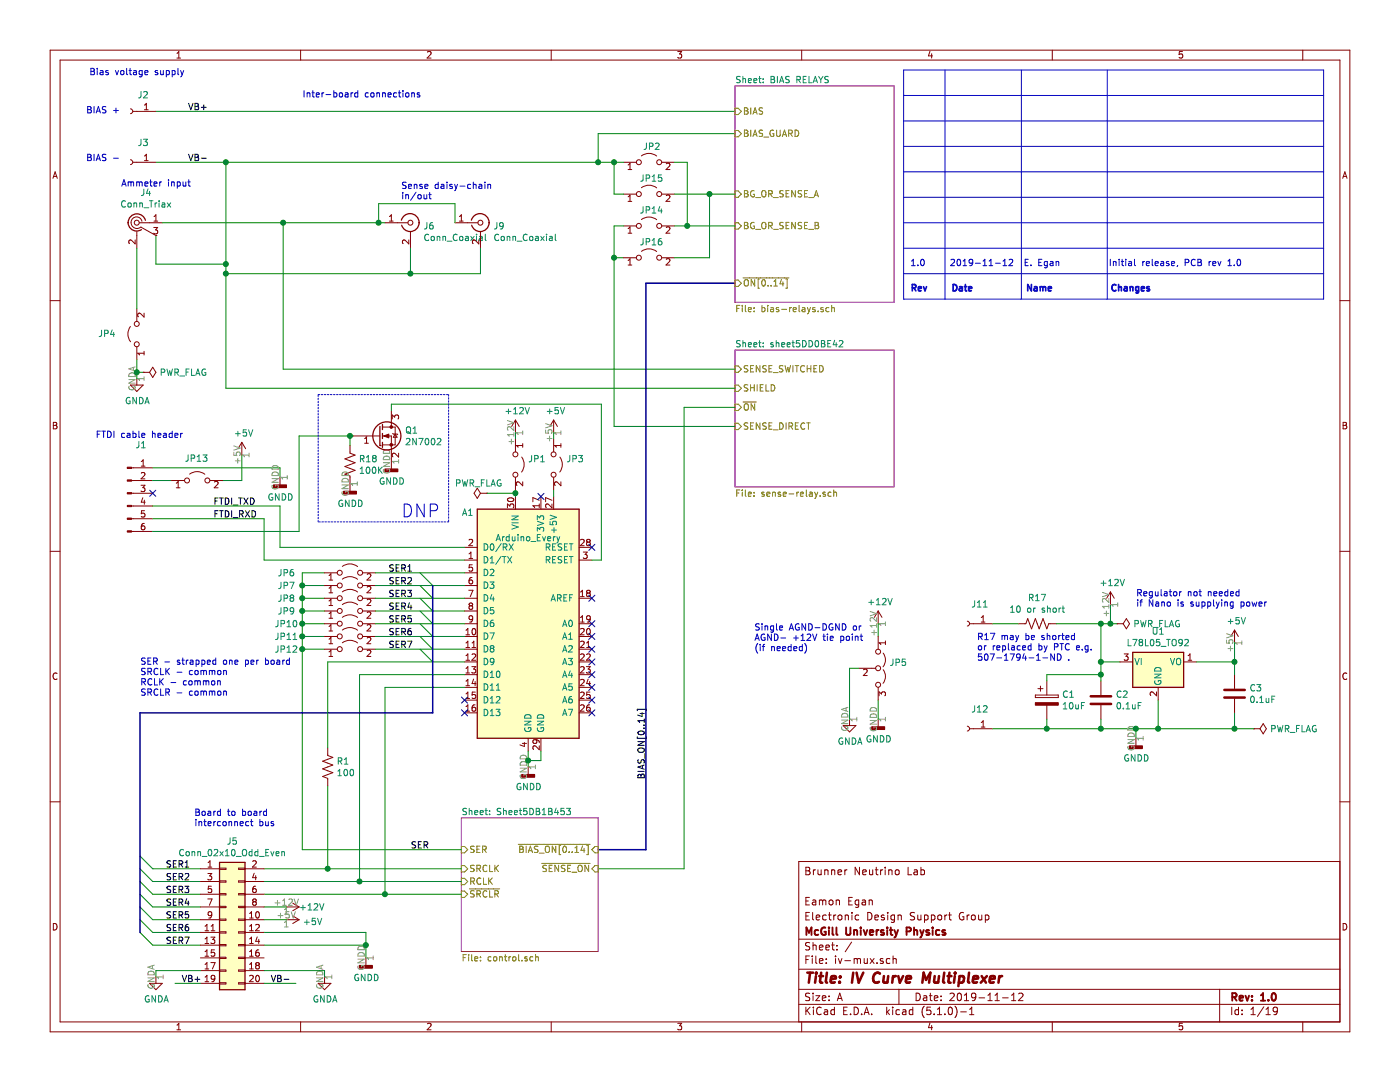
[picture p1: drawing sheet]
EESchema Schematic File Version 4
LIBS:iv-mux-cache
EELAYER 29 0
EELAYER END
$Descr A 11000 8500
encoding utf-8
Sheet 1 19
Title "IV Curve Multiplexer"
Date "2019-11-12"
Rev "1.0"
Comp "McGill University Physics"
Comment1 "Electronic Design Support Group"
Comment2 "Eamon Egan"
Comment3 ""
Comment4 "Brunner Neutrino Lab"
$EndDescr
Text Notes 950  1475 0    50   ~ 0
Ammeter input
$Comp
L iv-mux:Conn_Triax J4
U 1 1
P 1075 1750
F 0 "J4" H 1003 1988 50  0000 C CNN
F 1 "Conn_Triax" H 1003 1897 50  0000 C CNN
F 2 "passthrough:BNC_coax_or_triax" H 1075 1750 50  0001 C CNN
F 3 " ~" H 1075 1750 50  0001 C CNN
F 4 "Cinch Connectivity Solutions Trompeter" H 1075 1750 50  0001 C CNN "MFN"
F 5 "CBJ70" H 1075 1750 50  0001 C CNN "MPN"
F 6 "1097-1050-ND" H 1075 1750 50  0001 C CNN "VPN"
F 7 "DK" H 0   0   50  0001 C CNN "VN"
	1    1075 1750
	-1   0    0    -1  
$EndComp
Text Notes 675  1275 0    50   ~ 0
BIAS -
Text Notes 675  900  0    50   ~ 0
BIAS +
$Comp
L Connector:Conn_01x01_Female J3
U 1 1
P 1025 1275
F 0 "J3" H 925 1125 50  0000 C CNN
F 1 "Conn_01x01_Female" H 917 1141 50  0001 C CNN
F 2 "Connector_Wire:SolderWirePad_1x01_Drill1.5mm" H 1025 1275 50  0001 C CNN
F 3 "~" H 1025 1275 50  0001 C CNN
F 4 "WIRE" H 1025 1275 50  0001 C CNN "VPN"
	1    1025 1275
	-1   0    0    1   
$EndComp
$Comp
L Connector:Conn_01x01_Female J2
U 1 1
P 1025 875
F 0 "J2" H 925 750 50  0000 C CNN
F 1 "Conn_01x01_Female" H 917 741 50  0001 C CNN
F 2 "Connector_Wire:SolderWirePad_1x01_Drill1.5mm" H 1025 875 50  0001 C CNN
F 3 "~" H 1025 875 50  0001 C CNN
F 4 "WIRE" H 1025 875 50  0001 C CNN "VPN"
	1    1025 875 
	-1   0    0    1   
$EndComp
$Comp
L Connector:Conn_01x01_Female J11
U 1 1
P 7600 4900
F 0 "J11" H 7500 4750 50  0000 C CNN
F 1 "Conn_01x01_Female" H 7492 4766 50  0001 C CNN
F 2 "Connector_Wire:SolderWirePad_1x01_Drill1.5mm" H 7600 4900 50  0001 C CNN
F 3 "~" H 7600 4900 50  0001 C CNN
F 4 "WIRE" H 7600 4900 50  0001 C CNN "VPN"
	1    7600 4900
	-1   0    0    1   
$EndComp
Wire Wire Line
	8725 4900 8725 4750
$Comp
L power:+12V #PWR013
U 1 1
P 8725 4750
F 0 "#PWR013" H 8725 4600 50  0001 C CNN
F 1 "+12V" H 8740 4923 50  0000 C CNN
F 2 "" H 8725 4750 50  0001 C CNN
F 3 "" H 8725 4750 50  0001 C CNN
	1    8725 4750
	1    0    0    -1  
$EndComp
Wire Wire Line
	1275 1750 2225 1750
Wire Wire Line
	1225 2075 1225 1850
Wire Wire Line
	8800 5200 8650 5200
Wire Wire Line
	8650 5200 8650 4900
Connection ~ 8650 4900
Wire Wire Line
	8650 4900 8725 4900
Wire Wire Line
	1225 2075 1775 2075
Wire Wire Line
	1775 1275 1225 1275
$Sheet
S 5775 2750 1250 1075
U 5DD0BE47
F0 "sheet5DD0BE42" 50
F1 "sense-relay.sch" 50
F2 "SENSE_SWITCHED" I L 5775 2900 50 
F3 "SHIELD" I L 5775 3050 50 
F4 "~ON" I L 5775 3200 50 
F5 "SENSE_DIRECT" I L 5775 3350 50 
$EndSheet
Connection ~ 1775 1275
Wire Wire Line
	5375 3200 5775 3200
Wire Wire Line
	5375 6825 5375 3200
Wire Bus Line
	4700 6675 5075 6675
Wire Wire Line
	5375 6825 4700 6825
$Sheet
S 3625 6425 1075 1050
U 5DB1B454
F0 "Sheet5DB1B453" 50
F1 "control.sch" 50
F2 "~BIAS_ON[0..14]" I R 4700 6675 50 
F3 "SRCLK" I L 3625 6825 50 
F4 "~SRCLR" I L 3625 7025 50 
F5 "RCLK" I L 3625 6925 50 
F6 "SER" I L 3625 6675 50 
F7 "~SENSE_ON" I R 4700 6825 50 
$EndSheet
Text Label 5075 6125 1    50   ~ 0
BIAS_ON[0..14]
$Comp
L power:+5V #PWR016
U 1 1
P 9700 5050
F 0 "#PWR016" H 9700 4900 50  0001 C CNN
F 1 "+5V" H 9715 5223 50  0000 C CNN
F 2 "" H 9700 5050 50  0001 C CNN
F 3 "" H 9700 5050 50  0001 C CNN
	1    9700 5050
	1    0    0    -1  
$EndComp
Wire Wire Line
	9700 5200 9700 5050
$Comp
L Device:C C2
U 1 1
P 8650 5500
F 0 "C2" H 8765 5546 50  0000 L CNN
F 1 "0.1uF" H 8765 5455 50  0000 L CNN
F 2 "Capacitor_SMD:C_0805_2012Metric" H 8688 5350 50  0001 C CNN
F 3 "~" H 8650 5500 50  0001 C CNN
F 4 "1276-1003-1-ND" H 8650 5500 50  0001 C CNN "VPN"
F 5 "DK" H 0   0   50  0001 C CNN "VN"
	1    8650 5500
	1    0    0    -1  
$EndComp
$Comp
L Device:C C3
U 1 1
P 9700 5450
F 0 "C3" H 9815 5496 50  0000 L CNN
F 1 "0.1uF" H 9815 5405 50  0000 L CNN
F 2 "Capacitor_SMD:C_0805_2012Metric" H 9738 5300 50  0001 C CNN
F 3 "~" H 9700 5450 50  0001 C CNN
F 4 "1276-1003-1-ND" H 9700 5450 50  0001 C CNN "VPN"
F 5 "DK" H 0   0   50  0001 C CNN "VN"
	1    9700 5450
	1    0    0    -1  
$EndComp
Wire Wire Line
	8650 5725 8650 5650
Wire Wire Line
	8650 5350 8650 5300
Connection ~ 8650 5200
Wire Wire Line
	9700 5300 9700 5200
Connection ~ 9700 5200
Wire Wire Line
	9400 5200 9700 5200
Wire Wire Line
	9100 5725 9100 5500
$Comp
L Regulator_Linear:L78L05_TO92 U1
U 1 1
P 9100 5200
F 0 "U1" H 9100 5442 50  0000 C CNN
F 1 "L78L05_TO92" H 9100 5351 50  0000 C CNN
F 2 "Package_TO_SOT_THT:TO-92_Inline" H 9100 5425 50  0001 C CIN
F 3 "http://www.st.com/content/ccc/resource/technical/document/datasheet/15/55/e5/aa/23/5b/43/fd/CD00000446.pdf/files/CD00000446.pdf/jcr:content/translations/en.CD00000446.pdf" H 9100 5150 50  0001 C CNN
F 4 "497-7268-ND" H 9100 5200 50  0001 C CNN "VPN"
	1    9100 5200
	1    0    0    -1  
$EndComp
Wire Wire Line
	5775 3050 1775 3050
Connection ~ 1775 2075
$Comp
L Device:CP C1
U 1 1
P 8225 5500
F 0 "C1" H 8343 5546 50  0000 L CNN
F 1 "10uF" H 8343 5455 50  0000 L CNN
F 2 "Capacitor_SMD:CP_Elec_4x3.9" H 8263 5350 50  0001 C CNN
F 3 "~" H 8225 5500 50  0001 C CNN
F 4 "PCE3894CT-ND" H 8225 5500 50  0001 C CNN "VPN"
F 5 "DK" H 0   0   50  0001 C CNN "VN"
	1    8225 5500
	1    0    0    -1  
$EndComp
Wire Wire Line
	8225 5725 8225 5650
Wire Wire Line
	8225 5350 8225 5300
Wire Wire Line
	8225 5300 8650 5300
Connection ~ 8650 5300
Wire Wire Line
	8650 5300 8650 5200
Text Notes 1100 5475 0    50   ~ 0
SER - strapped one per board\nSRCLK - common\nRCLK - common\nSRCLR - common
$Comp
L MCU_Module:Arduino_Nano_v3.x A1
U 1 1
P 4150 4900
F 0 "A1" H 3675 5775 50  0000 C CNN
F 1 "Arduino_Every" H 4150 5575 50  0000 C CNN
F 2 "Module:Arduino_Nano" H 4300 3950 50  0001 L CNN
F 3 "http://www.mouser.com/pdfdocs/Gravitech_Arduino_Nano3_0.pdf" H 4150 3900 50  0001 C CNN
F 4 "1050-ABX00033-ND" H 4150 4900 50  0001 C CNN "VPN"
F 5 "DK" H 0   0   50  0001 C CNN "VN"
	1    4150 4900
	1    0    0    -1  
$EndComp
Wire Wire Line
	4150 5900 4150 5975
Wire Wire Line
	4150 5975 4250 5975
Wire Wire Line
	4250 5975 4250 5900
Connection ~ 4150 5975
Wire Wire Line
	4150 5975 4150 6025
Wire Wire Line
	3625 6675 2375 6675
Wire Wire Line
	2550 4500 2375 4500
Wire Wire Line
	2375 4500 2375 4600
Wire Wire Line
	2550 4600 2375 4600
Connection ~ 2375 4600
Wire Wire Line
	2375 4600 2375 4700
Wire Wire Line
	2550 4700 2375 4700
Wire Wire Line
	2550 4800 2375 4800
Wire Wire Line
	2550 4900 2375 4900
Wire Wire Line
	2550 5000 2375 5000
Wire Wire Line
	2550 5100 2375 5100
Connection ~ 2375 4700
Wire Wire Line
	2375 4700 2375 4800
Connection ~ 2375 4800
Connection ~ 2375 4900
Connection ~ 2375 5000
Connection ~ 2375 5100
Wire Wire Line
	2375 4800 2375 4900
Wire Wire Line
	2375 4900 2375 5000
Wire Wire Line
	2375 5000 2375 5100
Wire Wire Line
	2375 5100 2375 6675
Text Label 3050 4500 0    50   ~ 0
SER1
Text Label 3050 4600 0    50   ~ 0
SER2
Text Label 3050 4700 0    50   ~ 0
SER3
Text Label 3050 4800 0    50   ~ 0
SER4
Text Label 3050 4900 0    50   ~ 0
SER5
Text Label 3050 5000 0    50   ~ 0
SER6
Text Label 3050 5100 0    50   ~ 0
SER7
Wire Wire Line
	1200 6825 1575 6825
Wire Wire Line
	1200 6925 1575 6925
Wire Wire Line
	1200 7025 1575 7025
Wire Wire Line
	1200 7125 1575 7125
Wire Wire Line
	1200 7225 1575 7225
Wire Wire Line
	1200 7325 1575 7325
Wire Wire Line
	1200 7425 1575 7425
Text Label 1300 6825 0    50   ~ 0
SER1
Text Label 1300 6925 0    50   ~ 0
SER2
Text Label 1300 7025 0    50   ~ 0
SER3
Text Label 1300 7125 0    50   ~ 0
SER4
Text Label 1300 7225 0    50   ~ 0
SER5
Text Label 1300 7325 0    50   ~ 0
SER6
Text Label 1300 7425 0    50   ~ 0
SER7
Wire Wire Line
	2075 6825 2575 6825
Wire Wire Line
	2075 6925 2825 6925
Wire Wire Line
	2075 7025 3025 7025
Text Notes 8925 4775 0    50   ~ 0
Regulator not needed\nif Nano is supplying power
$Comp
L Jumper:Jumper_2_Open JP1
U 1 1
P 4050 3650
F 0 "JP1" V 4004 3748 50  0000 L CNN
F 1 "Jumper_2_Open" V 4095 3748 50  0001 L CNN
F 2 "Connector_PinHeader_2.54mm:PinHeader_1x02_P2.54mm_Vertical" H 4050 3650 50  0001 C CNN
F 3 "~" H 4050 3650 50  0001 C CNN
F 4 "HEADER" H 4050 3650 50  0001 C CNN "VPN"
F 5 "DK" H 0   0   50  0001 C CNN "VN"
	1    4050 3650
	0    1    1    0   
$EndComp
$Comp
L power:+12V #PWR09
U 1 1
P 4050 3400
F 0 "#PWR09" H 4050 3250 50  0001 C CNN
F 1 "+12V" H 4065 3573 50  0000 C CNN
F 2 "" H 4050 3400 50  0001 C CNN
F 3 "" H 4050 3400 50  0001 C CNN
	1    4050 3400
	1    0    0    -1  
$EndComp
Wire Wire Line
	4050 3400 4050 3450
Wire Wire Line
	4050 3850 4050 3875
$Comp
L power:+5V #PWR012
U 1 1
P 4350 3400
F 0 "#PWR012" H 4350 3250 50  0001 C CNN
F 1 "+5V" H 4365 3573 50  0000 C CNN
F 2 "" H 4350 3400 50  0001 C CNN
F 3 "" H 4350 3400 50  0001 C CNN
	1    4350 3400
	1    0    0    -1  
$EndComp
$Comp
L Jumper:Jumper_2_Open JP3
U 1 1
P 4350 3650
F 0 "JP3" V 4304 3748 50  0000 L CNN
F 1 "Jumper_2_Open" V 4395 3748 50  0001 L CNN
F 2 "Connector_PinHeader_2.54mm:PinHeader_1x02_P2.54mm_Vertical" H 4350 3650 50  0001 C CNN
F 3 "~" H 4350 3650 50  0001 C CNN
F 4 "HEADER" H 4350 3650 50  0001 C CNN "VPN"
F 5 "DK" H 0   0   50  0001 C CNN "VN"
	1    4350 3650
	0    1    1    0   
$EndComp
Wire Wire Line
	4350 3450 4350 3400
Wire Wire Line
	4350 3850 4350 3900
NoConn ~ 4650 4300
NoConn ~ 4650 4700
NoConn ~ 4650 4900
NoConn ~ 4650 5000
NoConn ~ 4650 5100
NoConn ~ 4650 5200
NoConn ~ 4650 5300
NoConn ~ 4650 5400
NoConn ~ 4650 5500
NoConn ~ 4650 5600
Wire Wire Line
	2575 6825 2575 6175
Connection ~ 2575 6825
Wire Wire Line
	2575 6825 3625 6825
Wire Wire Line
	3650 5300 2825 5300
Wire Wire Line
	2825 5300 2825 6925
Connection ~ 2825 6925
Wire Wire Line
	2825 6925 3625 6925
Wire Wire Line
	3025 7025 3025 5400
Wire Wire Line
	3025 5400 3650 5400
Connection ~ 3025 7025
Wire Wire Line
	3025 7025 3625 7025
$Comp
L power:+12V #PWR04
U 1 1
P 2250 7125
F 0 "#PWR04" H 2250 6975 50  0001 C CNN
F 1 "+12V" V 2250 7325 50  0000 C CNN
F 2 "" H 2250 7125 50  0001 C CNN
F 3 "" H 2250 7125 50  0001 C CNN
	1    2250 7125
	0    1    1    0   
$EndComp
$Comp
L power:+5V #PWR05
U 1 1
P 2250 7225
F 0 "#PWR05" H 2250 7075 50  0001 C CNN
F 1 "+5V" V 2265 7353 50  0000 L CNN
F 2 "" H 2250 7225 50  0001 C CNN
F 3 "" H 2250 7225 50  0001 C CNN
	1    2250 7225
	0    1    1    0   
$EndComp
Wire Wire Line
	2875 7525 2875 7425
Wire Wire Line
	2875 7425 2075 7425
Wire Wire Line
	2075 7325 2875 7325
Wire Wire Line
	2875 7325 2875 7425
Connection ~ 2875 7425
Wire Wire Line
	2250 7225 2075 7225
Wire Wire Line
	2075 7125 2250 7125
Entry Wire Line
	1100 6725 1200 6825
Entry Wire Line
	1100 6825 1200 6925
Entry Wire Line
	1100 6925 1200 7025
Entry Wire Line
	1100 7025 1200 7125
Entry Wire Line
	1100 7125 1200 7225
Entry Wire Line
	1100 7225 1200 7325
Entry Wire Line
	1100 7325 1200 7425
Entry Wire Line
	3300 4500 3400 4600
Entry Wire Line
	3300 4600 3400 4700
Entry Wire Line
	3300 4700 3400 4800
Entry Wire Line
	3300 4800 3400 4900
Entry Wire Line
	3300 4900 3400 5000
Entry Wire Line
	3300 5000 3400 5100
Entry Wire Line
	3300 5100 3400 5200
Wire Bus Line
	3400 5600 1100 5600
NoConn ~ 4250 3900
NoConn ~ 3650 5500
NoConn ~ 3650 5600
$Comp
L power:PWR_FLAG #FLG03
U 1 1
P 8775 4900
F 0 "#FLG03" H 8775 4975 50  0001 C CNN
F 1 "PWR_FLAG" V 8775 5028 50  0000 L CNN
F 2 "" H 8775 4900 50  0001 C CNN
F 3 "~" H 8775 4900 50  0001 C CNN
	1    8775 4900
	0    1    1    0   
$EndComp
$Comp
L Connector:Conn_01x06_Male J1
U 1 1
P 1000 3875
F 0 "J1" H 1108 4256 50  0000 C CNN
F 1 "Conn_01x06_Male" H 1108 4165 50  0001 C CNN
F 2 "Connector_PinHeader_2.54mm:PinHeader_1x06_P2.54mm_Vertical" H 1000 3875 50  0001 C CNN
F 3 "~" H 1000 3875 50  0001 C CNN
F 4 "609-3327-ND" H 1000 3875 50  0001 C CNN "VPN"
F 5 "DK" H 0   0   50  0001 C CNN "VN"
	1    1000 3875
	1    0    0    -1  
$EndComp
Wire Wire Line
	3650 4400 2075 4400
Wire Wire Line
	2075 4400 2075 4075
Wire Wire Line
	2075 4075 1200 4075
Wire Wire Line
	3650 4300 2200 4300
Wire Wire Line
	2200 4300 2200 3975
Wire Wire Line
	2200 3975 1200 3975
Wire Wire Line
	2200 3750 2200 3675
Wire Wire Line
	2200 3675 1200 3675
Text Label 1675 3975 0    50   ~ 0
FTDI_TXD
Text Label 1675 4075 0    50   ~ 0
FTDI_RXD
Text Notes 750  3450 0    50   ~ 0
FTDI cable header
NoConn ~ 1200 3875
$Comp
L power:PWR_FLAG #FLG02
U 1 1
P 3825 3875
F 0 "#FLG02" H 3825 3950 50  0001 C CNN
F 1 "PWR_FLAG" V 3900 3750 50  0000 L CNN
F 2 "" H 3825 3875 50  0001 C CNN
F 3 "~" H 3825 3875 50  0001 C CNN
	1    3825 3875
	0    -1   -1   0   
$EndComp
Wire Wire Line
	3825 3875 4050 3875
Connection ~ 4050 3875
Wire Wire Line
	4050 3875 4050 3900
Wire Wire Line
	8775 4900 8725 4900
Connection ~ 8725 4900
$Comp
L power:PWR_FLAG #FLG04
U 1 1
P 9850 5725
F 0 "#FLG04" H 9850 5800 50  0001 C CNN
F 1 "PWR_FLAG" V 9850 5853 50  0000 L CNN
F 2 "" H 9850 5725 50  0001 C CNN
F 3 "~" H 9850 5725 50  0001 C CNN
	1    9850 5725
	0    1    1    0   
$EndComp
$Comp
L power:GNDA #PWR03
U 1 1
P 1075 2975
F 0 "#PWR03" H 1075 2725 50  0001 C CNN
F 1 "GNDA" H 1080 2802 50  0000 C CNN
F 2 "" H 1075 2975 50  0001 C CNN
F 3 "" H 1075 2975 50  0001 C CNN
	1    1075 2975
	1    0    0    -1  
$EndComp
$Comp
L power:GNDD #PWR02
U 1 1
P 2200 3750
F 0 "#PWR02" H 2200 3500 50  0001 C CNN
F 1 "GNDD" H 2204 3595 50  0000 C CNN
F 2 "" H 2200 3750 50  0001 C CNN
F 3 "" H 2200 3750 50  0001 C CNN
	1    2200 3750
	1    0    0    -1  
$EndComp
$Comp
L power:GNDD #PWR011
U 1 1
P 4150 6025
F 0 "#PWR011" H 4150 5775 50  0001 C CNN
F 1 "GNDD" H 4154 5870 50  0000 C CNN
F 2 "" H 4150 6025 50  0001 C CNN
F 3 "" H 4150 6025 50  0001 C CNN
	1    4150 6025
	1    0    0    -1  
$EndComp
$Comp
L power:GNDD #PWR07
U 1 1
P 2875 7525
F 0 "#PWR07" H 2875 7275 50  0001 C CNN
F 1 "GNDD" H 2879 7370 50  0000 C CNN
F 2 "" H 2875 7525 50  0001 C CNN
F 3 "" H 2875 7525 50  0001 C CNN
	1    2875 7525
	1    0    0    -1  
$EndComp
Wire Wire Line
	8225 5725 8650 5725
Connection ~ 8650 5725
Connection ~ 9100 5725
Wire Wire Line
	8925 5725 8925 5800
Wire Wire Line
	8650 5725 8925 5725
Connection ~ 8925 5725
Wire Wire Line
	8925 5725 9100 5725
$Comp
L power:GNDD #PWR014
U 1 1
P 8925 5800
F 0 "#PWR014" H 8925 5550 50  0001 C CNN
F 1 "GNDD" H 8929 5645 50  0000 C CNN
F 2 "" H 8925 5800 50  0001 C CNN
F 3 "" H 8925 5800 50  0001 C CNN
	1    8925 5800
	1    0    0    -1  
$EndComp
Wire Wire Line
	9100 5725 9700 5725
Wire Wire Line
	9700 5600 9700 5725
Connection ~ 9700 5725
Wire Wire Line
	9700 5725 9850 5725
Text Notes 1525 6500 0    50   ~ 0
Board to board\ninterconnect bus
$Comp
L Device:R_US R1
U 1 1
P 2575 6025
F 0 "R1" H 2643 6071 50  0000 L CNN
F 1 "100" H 2643 5980 50  0000 L CNN
F 2 "Resistor_SMD:R_0805_2012Metric" V 2615 6015 50  0001 C CNN
F 3 "~" H 2575 6025 50  0001 C CNN
F 4 "311-100ARCT-ND" H 2575 6025 50  0001 C CNN "VPN"
	1    2575 6025
	1    0    0    -1  
$EndComp
Wire Wire Line
	2575 5875 2575 5200
Wire Wire Line
	1075 2975 1075 2925
$Comp
L power:PWR_FLAG #FLG01
U 1 1
P 1125 2925
F 0 "#FLG01" H 1125 3000 50  0001 C CNN
F 1 "PWR_FLAG" V 1125 3053 50  0000 L CNN
F 2 "" H 1125 2925 50  0001 C CNN
F 3 "~" H 1125 2925 50  0001 C CNN
	1    1125 2925
	0    1    1    0   
$EndComp
Wire Wire Line
	1125 2925 1075 2925
Connection ~ 1075 2925
Wire Wire Line
	3025 1750 2975 1750
Connection ~ 2225 1750
Wire Wire Line
	1775 1275 1775 2075
Text Notes 2375 775  0    50   ~ 0
Inter-board connections
Text Notes 700  600  0    50   ~ 0
Bias voltage supply
$Comp
L Connector_Generic:Conn_02x10_Odd_Even J5
U 1 1
P 1775 7225
F 0 "J5" H 1825 7842 50  0000 C CNN
F 1 "Conn_02x10_Odd_Even" H 1825 7751 50  0000 C CNN
F 2 "Connector_PinHeader_2.54mm:PinHeader_2x10_P2.54mm_Vertical" H 1775 7225 50  0001 C CNN
F 3 "~" H 1775 7225 50  0001 C CNN
F 4 "HEADERx2" H 1775 7225 50  0001 C CNN "VPN"
	1    1775 7225
	1    0    0    -1  
$EndComp
$Comp
L power:GNDA #PWR06
U 1 1
P 2550 7675
F 0 "#PWR06" H 2550 7425 50  0001 C CNN
F 1 "GNDA" H 2555 7502 50  0000 C CNN
F 2 "" H 2550 7675 50  0001 C CNN
F 3 "" H 2550 7675 50  0001 C CNN
	1    2550 7675
	1    0    0    -1  
$EndComp
Wire Wire Line
	2550 7675 2550 7625
Wire Wire Line
	2550 7625 2075 7625
Wire Wire Line
	1575 7625 1225 7625
Wire Wire Line
	1225 7625 1225 7675
$Comp
L power:GNDA #PWR01
U 1 1
P 1225 7675
F 0 "#PWR01" H 1225 7425 50  0001 C CNN
F 1 "GNDA" H 1230 7502 50  0000 C CNN
F 2 "" H 1225 7675 50  0001 C CNN
F 3 "" H 1225 7675 50  0001 C CNN
	1    1225 7675
	1    0    0    -1  
$EndComp
Text Label 1475 875  0    50   ~ 0
VB+
Text Label 1475 1275 0    50   ~ 0
VB-
Wire Wire Line
	1375 7725 1575 7725
Wire Wire Line
	2075 7725 2325 7725
Text Label 1425 7725 0    50   ~ 0
VB+
Text Label 2125 7725 0    50   ~ 0
VB-
$Comp
L Connector:Conn_01x01_Female J12
U 1 1
P 7600 5725
F 0 "J12" H 7500 5575 50  0000 C CNN
F 1 "Conn_01x01_Female" H 7492 5591 50  0001 C CNN
F 2 "Connector_Wire:SolderWirePad_1x01_Drill1.5mm" H 7600 5725 50  0001 C CNN
F 3 "~" H 7600 5725 50  0001 C CNN
F 4 "WIRE" H 7600 5725 50  0001 C CNN "VPN"
	1    7600 5725
	-1   0    0    1   
$EndComp
Wire Wire Line
	7800 5725 8225 5725
Connection ~ 8225 5725
$Comp
L Jumper:Jumper_2_Open JP6
U 1 1
P 2750 4500
F 0 "JP6" H 2250 4500 50  0000 C CNN
F 1 "Jumper_2_Open" H 1900 4300 50  0001 C CNN
F 2 "Jumper:SolderJumper-2_P1.3mm_Open_TrianglePad1.0x1.5mm" H 2750 4500 50  0001 C CNN
F 3 "~" H 2750 4500 50  0001 C CNN
	1    2750 4500
	1    0    0    -1  
$EndComp
$Comp
L Jumper:Jumper_2_Open JP7
U 1 1
P 2750 4600
F 0 "JP7" H 2250 4600 50  0000 C CNN
F 1 "Jumper_2_Open" H 2750 4744 50  0001 C CNN
F 2 "Jumper:SolderJumper-2_P1.3mm_Open_TrianglePad1.0x1.5mm" H 2750 4600 50  0001 C CNN
F 3 "~" H 2750 4600 50  0001 C CNN
	1    2750 4600
	1    0    0    -1  
$EndComp
$Comp
L Jumper:Jumper_2_Open JP8
U 1 1
P 2750 4700
F 0 "JP8" H 2250 4700 50  0000 C CNN
F 1 "Jumper_2_Open" H 2750 4844 50  0001 C CNN
F 2 "Jumper:SolderJumper-2_P1.3mm_Open_TrianglePad1.0x1.5mm" H 2750 4700 50  0001 C CNN
F 3 "~" H 2750 4700 50  0001 C CNN
	1    2750 4700
	1    0    0    -1  
$EndComp
$Comp
L Jumper:Jumper_2_Open JP9
U 1 1
P 2750 4800
F 0 "JP9" H 2250 4800 50  0000 C CNN
F 1 "Jumper_2_Open" H 2750 4944 50  0001 C CNN
F 2 "Jumper:SolderJumper-2_P1.3mm_Open_TrianglePad1.0x1.5mm" H 2750 4800 50  0001 C CNN
F 3 "~" H 2750 4800 50  0001 C CNN
	1    2750 4800
	1    0    0    -1  
$EndComp
$Comp
L Jumper:Jumper_2_Open JP10
U 1 1
P 2750 4900
F 0 "JP10" H 2250 4900 50  0000 C CNN
F 1 "Jumper_2_Open" H 2750 5044 50  0001 C CNN
F 2 "Jumper:SolderJumper-2_P1.3mm_Open_TrianglePad1.0x1.5mm" H 2750 4900 50  0001 C CNN
F 3 "~" H 2750 4900 50  0001 C CNN
	1    2750 4900
	1    0    0    -1  
$EndComp
$Comp
L Jumper:Jumper_2_Open JP11
U 1 1
P 2750 5000
F 0 "JP11" H 2250 5000 50  0000 C CNN
F 1 "Jumper_2_Open" H 2750 5144 50  0001 C CNN
F 2 "Jumper:SolderJumper-2_P1.3mm_Open_TrianglePad1.0x1.5mm" H 2750 5000 50  0001 C CNN
F 3 "~" H 2750 5000 50  0001 C CNN
	1    2750 5000
	1    0    0    -1  
$EndComp
$Comp
L Jumper:Jumper_2_Open JP12
U 1 1
P 2750 5100
F 0 "JP12" H 2250 5100 50  0000 C CNN
F 1 "Jumper_2_Open" H 2750 5244 50  0001 C CNN
F 2 "Jumper:SolderJumper-2_P1.3mm_Open_TrianglePad1.0x1.5mm" H 2750 5100 50  0001 C CNN
F 3 "~" H 2750 5100 50  0001 C CNN
	1    2750 5100
	1    0    0    -1  
$EndComp
Wire Wire Line
	2225 2900 5775 2900
Wire Wire Line
	5775 3350 4825 3350
$Comp
L Connector:Conn_Coaxial J6
U 1 1
P 3225 1750
F 0 "J6" H 3325 1725 50  0000 L CNN
F 1 "Conn_Coaxial" H 3325 1634 50  0000 L CNN
F 2 "iv-mux:MCX_Vertical" H 3225 1750 50  0001 C CNN
F 3 " ~" H 3225 1750 50  0001 C CNN
F 4 "Molex" H 3225 1750 50  0001 C CNN "MFN"
F 5 "0733660061" H 3225 1750 50  0001 C CNN "MPN"
F 6 "WM5541-ND" H 3225 1750 50  0001 C CNN "VPN"
F 7 "DK" H 0   0   50  0001 C CNN "VN"
	1    3225 1750
	1    0    0    -1  
$EndComp
Wire Wire Line
	1775 2150 3225 2150
Wire Wire Line
	3225 2150 3225 1950
Connection ~ 1775 2150
Wire Wire Line
	1775 2150 1775 2075
$Comp
L Jumper:Jumper_2_Open JP4
U 1 1
P 1075 2625
F 0 "JP4" V 1075 2860 50  0000 C CNN
F 1 "Jumper_2_Open" H 1075 2769 50  0001 C CNN
F 2 "Jumper:SolderJumper-2_P1.3mm_Open_TrianglePad1.0x1.5mm" H 1075 2625 50  0001 C CNN
F 3 "~" H 1075 2625 50  0001 C CNN
	1    1075 2625
	0    -1   -1   0   
$EndComp
Wire Wire Line
	1075 2825 1075 2925
Wire Wire Line
	2225 1750 2225 2900
$Comp
L Jumper:Jumper_2_Open JP2
U 1 1
P 5100 1275
F 0 "JP2" H 5050 1400 50  0000 L CNN
F 1 "Jumper_2_Open" V 5145 1373 50  0001 L CNN
F 2 "Connector_PinHeader_2.54mm:PinHeader_1x02_P2.54mm_Vertical" H 5100 1275 50  0001 C CNN
F 3 "~" H 5100 1275 50  0001 C CNN
F 4 "HEADER" H 5100 1275 50  0001 C CNN "VPN"
F 5 "DK" H 0   0   50  0001 C CNN "VN"
	1    5100 1275
	1    0    0    -1  
$EndComp
$Comp
L Jumper:Jumper_2_Open JP14
U 1 1
P 5100 1775
F 0 "JP14" H 5025 1900 50  0000 L CNN
F 1 "Jumper_2_Open" V 5145 1873 50  0001 L CNN
F 2 "Connector_PinHeader_2.54mm:PinHeader_1x02_P2.54mm_Vertical" H 5100 1775 50  0001 C CNN
F 3 "~" H 5100 1775 50  0001 C CNN
F 4 "HEADER" H 5100 1775 50  0001 C CNN "VPN"
F 5 "DK" H 0   0   50  0001 C CNN "VN"
	1    5100 1775
	1    0    0    -1  
$EndComp
Wire Wire Line
	4825 2025 4900 2025
Wire Wire Line
	4825 2025 4825 3350
Wire Bus Line
	5775 2225 5075 2225
Wire Bus Line
	5075 2225 5075 6675
$Comp
L Jumper:Jumper_2_Open JP16
U 1 1
P 5100 2025
F 0 "JP16" H 5025 2150 50  0000 L CNN
F 1 "Jumper_2_Open" V 5145 2123 50  0001 L CNN
F 2 "Connector_PinHeader_2.54mm:PinHeader_1x02_P2.54mm_Vertical" H 5100 2025 50  0001 C CNN
F 3 "~" H 5100 2025 50  0001 C CNN
F 4 "HEADER" H 5100 2025 50  0001 C CNN "VPN"
F 5 "DK" H 0   0   50  0001 C CNN "VN"
	1    5100 2025
	1    0    0    -1  
$EndComp
$Comp
L Jumper:Jumper_2_Open JP15
U 1 1
P 5100 1525
F 0 "JP15" H 5025 1650 50  0000 L CNN
F 1 "Jumper_2_Open" V 5145 1623 50  0001 L CNN
F 2 "Connector_PinHeader_2.54mm:PinHeader_1x02_P2.54mm_Vertical" H 5100 1525 50  0001 C CNN
F 3 "~" H 5100 1525 50  0001 C CNN
F 4 "HEADER" H 5100 1525 50  0001 C CNN "VPN"
F 5 "DK" H 0   0   50  0001 C CNN "VN"
	1    5100 1525
	1    0    0    -1  
$EndComp
Wire Wire Line
	4900 1775 4825 1775
Wire Wire Line
	4825 1775 4825 2025
Connection ~ 4825 2025
Wire Wire Line
	4900 1525 4825 1525
Wire Wire Line
	4825 1525 4825 1275
Connection ~ 4825 1275
Wire Wire Line
	4825 1275 4900 1275
Wire Wire Line
	5775 1050 4700 1050
Wire Wire Line
	4700 1050 4700 1275
Connection ~ 4700 1275
Wire Wire Line
	4700 1275 4825 1275
$Comp
L Connector:Conn_Coaxial J9
U 1 1
P 3775 1750
F 0 "J9" H 3875 1725 50  0000 L CNN
F 1 "Conn_Coaxial" H 3875 1634 50  0000 L CNN
F 2 "iv-mux:MCX_Vertical" H 3775 1750 50  0001 C CNN
F 3 " ~" H 3775 1750 50  0001 C CNN
F 4 "0733660061" H 3775 1750 50  0001 C CNN "MPN"
F 5 "Molex" H 3775 1750 50  0001 C CNN "MFN"
F 6 "WM5541-ND" H 3775 1750 50  0001 C CNN "VPN"
F 7 "DK" H 0   0   50  0001 C CNN "VN"
	1    3775 1750
	1    0    0    -1  
$EndComp
Wire Wire Line
	3225 2150 3775 2150
Wire Wire Line
	3775 2150 3775 1950
Connection ~ 3225 2150
Wire Wire Line
	3575 1750 3575 1600
Wire Wire Line
	3575 1600 2975 1600
Wire Wire Line
	2975 1600 2975 1750
Connection ~ 2975 1750
Wire Wire Line
	2975 1750 2225 1750
Text Notes 3150 1575 0    50   ~ 0
Sense daisy-chain \nin/out
Wire Wire Line
	1075 1950 1075 2425
Wire Wire Line
	1775 2150 1775 3050
Wire Wire Line
	1200 3775 1350 3775
Wire Wire Line
	1750 3775 1900 3775
Wire Wire Line
	1900 3775 1900 3575
$Comp
L power:+5V #PWR0101
U 1 1
P 1900 3575
F 0 "#PWR0101" H 1900 3425 50  0001 C CNN
F 1 "+5V" H 1915 3748 50  0000 C CNN
F 2 "" H 1900 3575 50  0001 C CNN
F 3 "" H 1900 3575 50  0001 C CNN
	1    1900 3575
	1    0    0    -1  
$EndComp
$Comp
L Device:R_US R17
U 1 1
P 8150 4900
F 0 "R17" V 7945 4900 50  0000 C CNN
F 1 "10 or short" V 8036 4900 50  0000 C CNN
F 2 "Resistor_SMD:R_1206_3216Metric" V 8190 4890 50  0001 C CNN
F 3 "~" H 8150 4900 50  0001 C CNN
F 4 "A129786CT-ND" H 8150 4900 50  0001 C CNN "VPN"
	1    8150 4900
	0    1    1    0   
$EndComp
Wire Wire Line
	1225 875  5775 875 
Wire Wire Line
	1775 1275 4700 1275
Text Label 3225 6675 0    50   ~ 0
SER
$Comp
L power:GNDD #PWR0102
U 1 1
P 3075 3625
F 0 "#PWR0102" H 3075 3375 50  0001 C CNN
F 1 "GNDD" H 3079 3470 50  0000 C CNN
F 2 "" H 3075 3625 50  0001 C CNN
F 3 "" H 3075 3625 50  0001 C CNN
	1    3075 3625
	1    0    0    -1  
$EndComp
$Comp
L Transistor_FET:2N7002 Q1
U 1 1
P 2975 3425
F 0 "Q1" H 3181 3471 50  0000 L CNN
F 1 "2N7002" H 3181 3380 50  0000 L CNN
F 2 "Package_TO_SOT_SMD:SOT-23" H 3175 3350 50  0001 L CIN
F 3 "https://www.fairchildsemi.com/datasheets/2N/2N7002.pdf" H 2975 3425 50  0001 L CNN
F 4 "2N7002NCT-ND" H 2975 3425 50  0001 C CNN "VPN"
	1    2975 3425
	1    0    0    -1  
$EndComp
Wire Wire Line
	3075 3225 3075 3175
Wire Wire Line
	3075 3175 4725 3175
Wire Wire Line
	4725 3175 4725 4400
Wire Wire Line
	4725 4400 4650 4400
$Comp
L Device:R_US R18
U 1 1
P 2750 3650
F 0 "R18" H 2818 3696 50  0000 L CNN
F 1 "100K" H 2818 3605 50  0000 L CNN
F 2 "Resistor_SMD:R_0805_2012Metric" V 2790 3640 50  0001 C CNN
F 3 "~" H 2750 3650 50  0001 C CNN
F 4 "CRT0805-FZ-1003ESTCT-ND" H 2750 3650 50  0001 C CNN "VPN"
	1    2750 3650
	1    0    0    -1  
$EndComp
$Comp
L power:GNDD #PWR0103
U 1 1
P 2750 3800
F 0 "#PWR0103" H 2750 3550 50  0001 C CNN
F 1 "GNDD" H 2754 3645 50  0000 C CNN
F 2 "" H 2750 3800 50  0001 C CNN
F 3 "" H 2750 3800 50  0001 C CNN
	1    2750 3800
	1    0    0    -1  
$EndComp
Wire Wire Line
	2750 3500 2750 3425
Wire Wire Line
	2750 3425 2775 3425
Wire Wire Line
	2750 3425 2350 3425
Connection ~ 2750 3425
Wire Wire Line
	1200 4175 2350 4175
Wire Wire Line
	2350 3425 2350 4175
Wire Wire Line
	7800 4900 8000 4900
Wire Wire Line
	8300 4900 8650 4900
$Sheet
S 5775 675  1250 1700
U 5D371F58
F0 "BIAS RELAYS" 50
F1 "bias-relays.sch" 50
F2 "BIAS" I L 5775 875 50 
F3 "~ON[0..14]" I L 5775 2225 50 
F4 "BIAS_GUARD" I L 5775 1050 50 
F5 "BG_OR_SENSE_A" I L 5775 1525 50 
F6 "BG_OR_SENSE_B" I L 5775 1775 50 
$EndSheet
Wire Wire Line
	5300 1775 5400 1775
Wire Wire Line
	5300 1275 5400 1275
Wire Wire Line
	5400 1275 5400 1775
Connection ~ 5400 1775
Wire Wire Line
	5400 1775 5775 1775
Wire Wire Line
	5300 1525 5575 1525
Wire Wire Line
	5300 2025 5575 2025
Wire Wire Line
	5575 2025 5575 1525
Connection ~ 5575 1525
Wire Wire Line
	5575 1525 5775 1525
Text Notes 7675 5200 0    50   ~ 0
R17 may be shorted \nor replaced by PTC e.g.\n507-1794-1-ND .
$Comp
L Jumper:Jumper_2_Open JP13
U 1 1
P 1550 3775
F 0 "JP13" H 1450 3950 50  0000 L CNN
F 1 "Jumper_2_Open" V 1595 3873 50  0001 L CNN
F 2 "Jumper:SolderJumper-2_P1.3mm_Open_TrianglePad1.0x1.5mm" H 1550 3775 50  0001 C CNN
F 3 "~" H 1550 3775 50  0001 C CNN
	1    1550 3775
	1    0    0    -1  
$EndComp
$Comp
L power:GNDA #PWR015
U 1 1
P 6675 5650
F 0 "#PWR015" H 6675 5400 50  0001 C CNN
F 1 "GNDA" H 6680 5477 50  0000 C CNN
F 2 "" H 6675 5650 50  0001 C CNN
F 3 "" H 6675 5650 50  0001 C CNN
	1    6675 5650
	1    0    0    -1  
$EndComp
$Comp
L power:GNDD #PWR017
U 1 1
P 6900 5650
F 0 "#PWR017" H 6900 5400 50  0001 C CNN
F 1 "GNDD" H 6904 5495 50  0000 C CNN
F 2 "" H 6900 5650 50  0001 C CNN
F 3 "" H 6900 5650 50  0001 C CNN
	1    6900 5650
	1    0    0    -1  
$EndComp
Wire Wire Line
	6900 5500 6900 5650
Text Notes 5925 5125 0    50   ~ 0
Single AGND-DGND or\nAGND- +12V tie point \n(if needed)
$Comp
L power:+12V #PWR0106
U 1 1
P 6900 4900
F 0 "#PWR0106" H 6900 4750 50  0001 C CNN
F 1 "+12V" H 6915 5073 50  0000 C CNN
F 2 "" H 6900 4900 50  0001 C CNN
F 3 "" H 6900 4900 50  0001 C CNN
	1    6900 4900
	1    0    0    -1  
$EndComp
Wire Wire Line
	6900 4900 6900 5000
Wire Wire Line
	6675 5250 6675 5650
$Comp
L Jumper:Jumper_3_Open JP5
U 1 1
P 6900 5250
F 0 "JP5" V 6854 5337 50  0000 L CNN
F 1 "Jumper_3_Open" V 6945 5337 50  0001 L CNN
F 2 "Connector_PinHeader_2.54mm:PinHeader_1x03_P2.54mm_Vertical" H 6900 5250 50  0001 C CNN
F 3 "~" H 6900 5250 50  0001 C CNN
F 4 "HEADER" H 6900 5250 50  0001 C CNN "VPN"
	1    6900 5250
	0    1    1    0   
$EndComp
Wire Wire Line
	6675 5250 6750 5250
Wire Notes Line style solid
	10400 550  10400 2350
Wire Notes Line style solid
	10400 2350 7100 2350
Wire Notes Line style solid
	7100 2350 7100 550 
Wire Notes Line style solid
	7100 750  10400 750 
Wire Notes Line style solid
	7100 950  10400 950 
Wire Notes Line style solid
	7100 1150 10400 1150
Wire Notes Line style solid
	7100 1350 10400 1350
Wire Notes Line style solid
	7100 1550 10400 1550
Wire Notes Line style solid
	7100 1750 10400 1750
Wire Notes Line style solid
	7100 1950 10400 1950
Wire Notes Line style solid
	7100 2150 10400 2150
Wire Notes Line style solid
	7425 2350 7425 550 
Wire Notes Line style solid
	8025 2350 8025 550 
Wire Notes Line style solid
	8700 2350 8700 550 
Wire Notes Line style solid
	7100 550  10400 550 
Text Notes 7150 2100 0    50   ~ 0
1.0     2019-11-12  E. Egan          Initial release, PCB rev 1.0
Text Notes 7150 2300 0    50   ~ 10
Rev     Date           Name            Changes
Wire Notes Line
	2500 3100 3525 3100
Wire Notes Line
	3525 3100 3525 4100
Wire Notes Line
	3525 4100 2500 4100
Wire Notes Line
	2500 4100 2500 3100
Text Notes 3150 4075 0    100  ~ 0
DNP
Wire Wire Line
	2575 5200 3650 5200
Wire Wire Line
	2950 4500 3650 4500
Wire Wire Line
	2950 4600 3650 4600
Wire Wire Line
	2950 4700 3650 4700
Wire Wire Line
	2950 4800 3650 4800
Wire Wire Line
	2950 4900 3650 4900
Wire Wire Line
	2950 5000 3650 5000
Wire Wire Line
	2950 5100 3650 5100
Wire Bus Line
	1100 5600 1100 7325
Wire Bus Line
	3400 4600 3400 5600
$EndSCHEMATC
